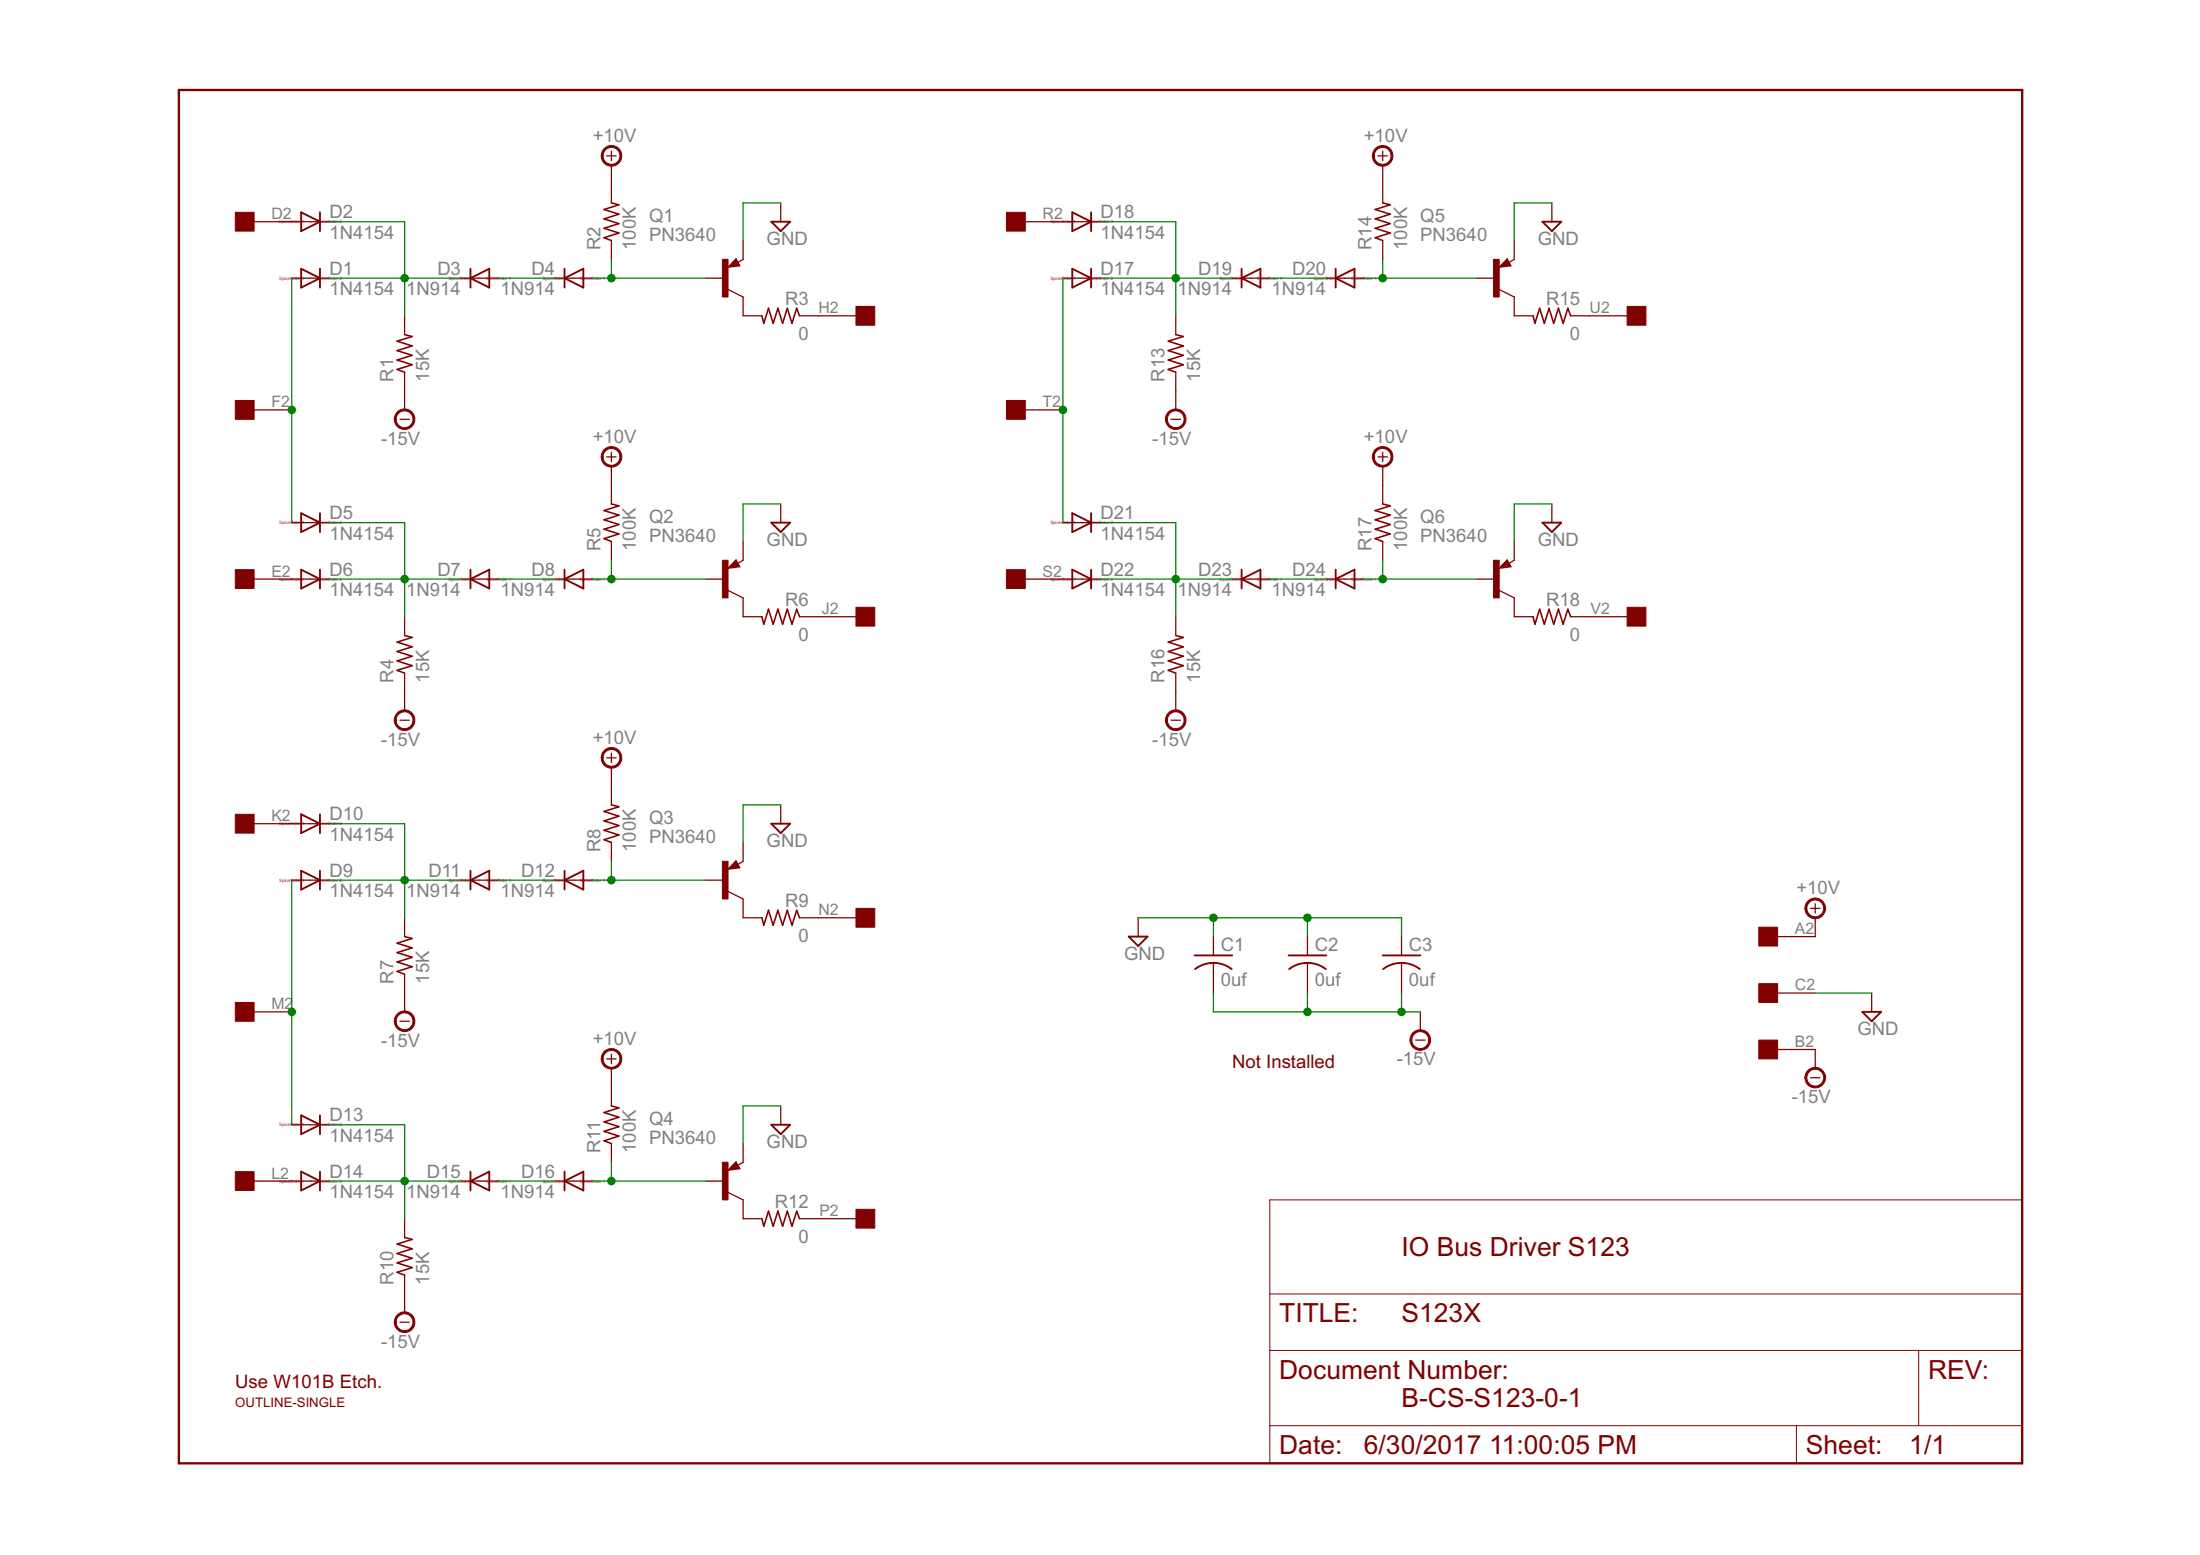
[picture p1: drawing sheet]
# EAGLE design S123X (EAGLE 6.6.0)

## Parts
C1  0uf  C-US050-025X075  [C050-025X075]
C2  0uf  C-US050-025X075  [C050-025X075]
C3  0uf  C-US050-025X075  [C050-025X075]
D1  1N4154  1N4148DO35-10  [DO35-10]
D2  1N4154  1N4148DO35-10  [DO35-10]
D3  1N914  1N4148DO35-10  [DO35-10]
D4  1N914  1N4148DO35-10  [DO35-10]
D5  1N4154  1N4148DO35-10  [DO35-10]
D6  1N4154  1N4148DO35-10  [DO35-10]
D7  1N914  1N4148DO35-10  [DO35-10]
D8  1N914  1N4148DO35-10  [DO35-10]
D9  1N4154  1N4148DO35-10  [DO35-10]
D10  1N4154  1N4148DO35-10  [DO35-10]
D11  1N914  1N4148DO35-10  [DO35-10]
D12  1N914  1N4148DO35-10  [DO35-10]
D13  1N4154  1N4148DO35-10  [DO35-10]
D14  1N4154  1N4148DO35-10  [DO35-10]
D15  1N914  1N4148DO35-10  [DO35-10]
D16  1N914  1N4148DO35-10  [DO35-10]
D17  1N4154  1N4148DO35-10  [DO35-10]
D18  1N4154  1N4148DO35-10  [DO35-10]
D19  1N914  1N4148DO35-10  [DO35-10]
D20  1N914  1N4148DO35-10  [DO35-10]
D21  1N4154  1N4148DO35-10  [DO35-10]
D22  1N4154  1N4148DO35-10  [DO35-10]
D23  1N914  1N4148DO35-10  [DO35-10]
D24  1N914  1N4148DO35-10  [DO35-10]
Q1  PN3640  2N3637  [TO39]
Q2  PN3640  2N3637  [TO39]
Q3  PN3640  2N3637  [TO39]
Q4  PN3640  2N3637  [TO39]
Q5  PN3640  2N3637  [TO39]
Q6  PN3640  2N3637  [TO39]
R1  15K  R-US_0207/10  [0207/10]
R2  100K  R-US_0207/10  [0207/10]
R3  0  R-US_0207/10  [0207/10]
R4  15K  R-US_0207/10  [0207/10]
R5  100K  R-US_0207/10  [0207/10]
R6  0  R-US_0207/10  [0207/10]
R7  15K  R-US_0207/10  [0207/10]
R8  100K  R-US_0207/10  [0207/10]
R9  0  R-US_0207/10  [0207/10]
R10  15K  R-US_0207/10  [0207/10]
R11  100K  R-US_0207/10  [0207/10]
R12  0  R-US_0207/10  [0207/10]
R13  15K  R-US_0207/10  [0207/10]
R14  100K  R-US_0207/10  [0207/10]
R15  0  R-US_0207/10  [0207/10]
R16  15K  R-US_0207/10  [0207/10]
R17  100K  R-US_0207/10  [0207/10]
R18  0  R-US_0207/10  [0207/10]
U$1  OUTLINE-SINGLE  [SINGLE]
U$2  EDGE-1  [EDGE-CON1]

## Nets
+10V [Power]: R2.2 R5.2 R8.2 R11.2 R14.2 R17.2 U$2.A2
-15V [Power]: C1.2 C2.2 C3.2 R1.1 R4.1 R7.1 R10.1 R13.1 R16.1 U$2.B2
GND [Power]: C1.1 C2.1 C3.1 Q1.1(E) Q2.1(E) Q3.1(E) Q4.1(E) Q5.1(E) Q6.1(E) U$2.C2
N$1: D2.A U$2.D2
N$2: D8.A Q2.2(B) R5.1
N$3: R3.1 U$2.H2
N$4: Q2.3(C) R6.2
N$5: D6.A U$2.E2
N$6: D5.C D6.C D7.C R4.2
N$7: D7.A D8.C
N$8: D12.A Q3.2(B) R8.1
N$9: Q3.3(C) R9.2
N$10: D9.A D13.A U$2.M2
N$11: D9.C D10.C D11.C R7.2
N$12: D11.A D12.C
N$13: R6.1 U$2.J2
N$14: D10.A U$2.K2
N$15: R9.1 U$2.N2
N$16: R12.1 U$2.P2
N$17: D18.A U$2.R2
N$18: R15.1 U$2.U2
N$19: D4.A Q1.2(B) R2.1
N$20: Q1.3(C) R3.2
N$21: D1.A D5.A U$2.F2
N$22: D1.C D2.C D3.C R1.2
N$23: D3.A D4.C
N$24: D16.A Q4.2(B) R11.1
N$25: Q4.3(C) R12.2
N$26: D14.A U$2.L2
N$27: D13.C D14.C D15.C R10.2
N$28: D15.A D16.C
N$29: D20.A Q5.2(B) R14.1
N$30: Q5.3(C) R15.2
N$31: D17.A D21.A U$2.T2
N$32: D17.C D18.C D19.C R13.2
N$33: D19.A D20.C
N$34: D24.A Q6.2(B) R17.1
N$35: Q6.3(C) R18.2
N$36: D22.A U$2.S2
N$37: D21.C D22.C D23.C R16.2
N$38: D23.A D24.C
N$39: R18.1 U$2.V2

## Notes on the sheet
- Not Installed
- IO Bus Driver S123
- Use W101B Etch.
- B-CS-S123-0-1
